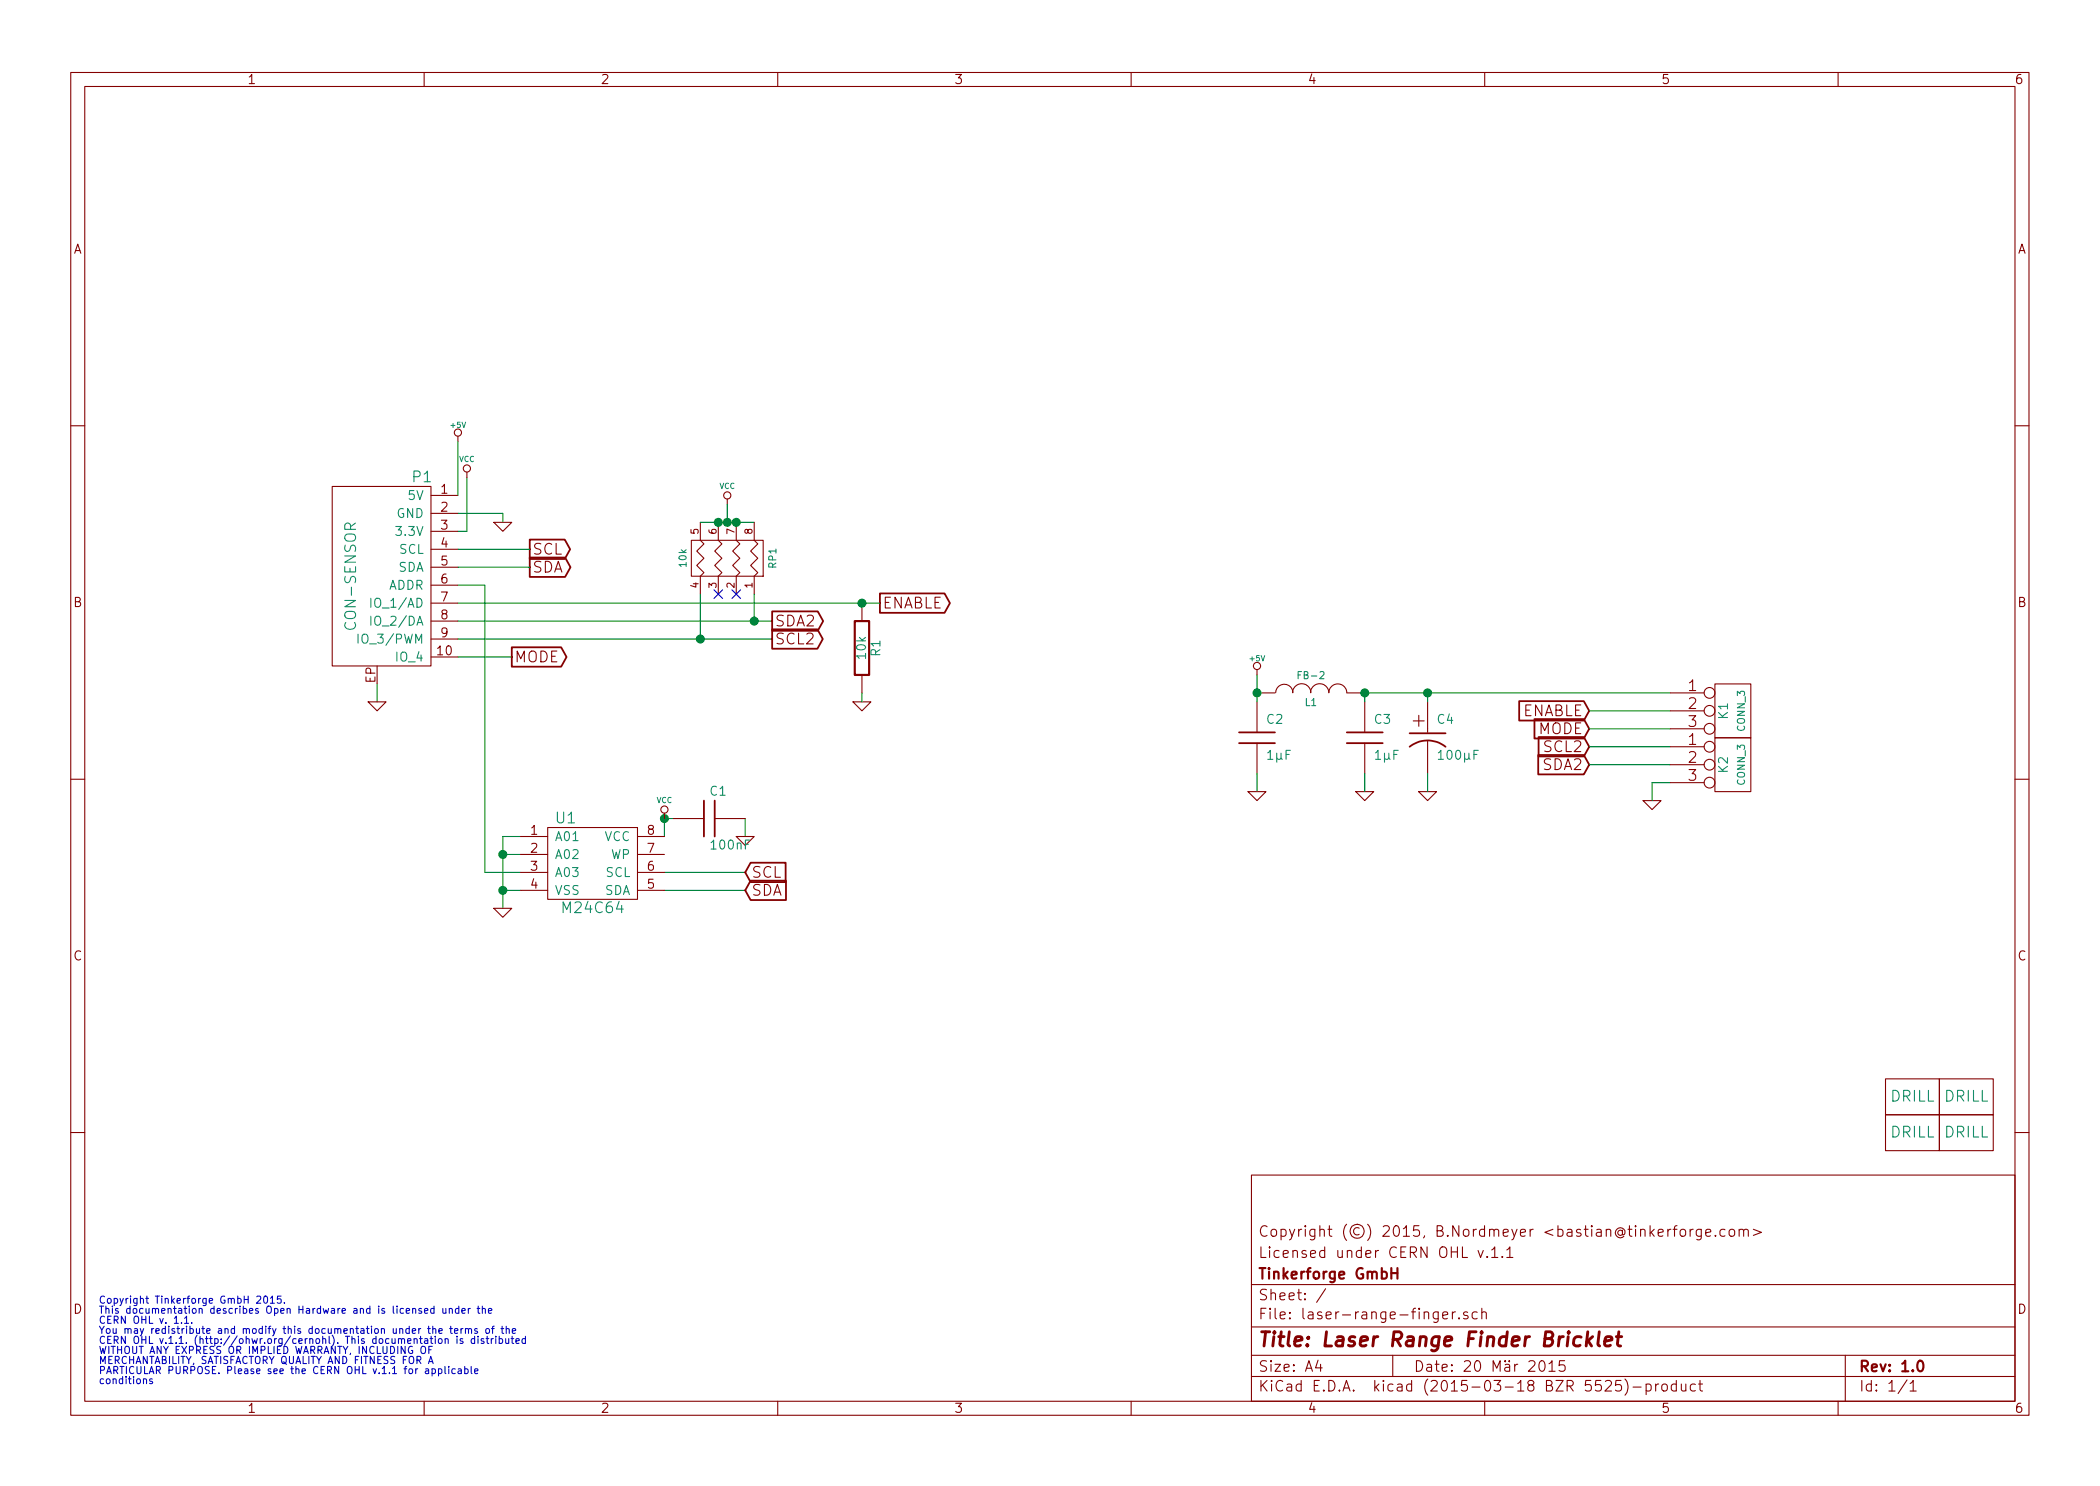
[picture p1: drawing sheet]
EESchema Schematic File Version 2
LIBS:power
LIBS:device
LIBS:transistors
LIBS:conn
LIBS:linear
LIBS:regul
LIBS:74xx
LIBS:cmos4000
LIBS:adc-dac
LIBS:memory
LIBS:xilinx
LIBS:special
LIBS:microcontrollers
LIBS:dsp
LIBS:microchip
LIBS:analog_switches
LIBS:motorola
LIBS:texas
LIBS:intel
LIBS:audio
LIBS:interface
LIBS:digital-audio
LIBS:philips
LIBS:display
LIBS:cypress
LIBS:siliconi
LIBS:opto
LIBS:atmel
LIBS:contrib
LIBS:valves
LIBS:tinkerforge
LIBS:laser-range-finger-cache
EELAYER 25 0
EELAYER END
$Descr A4 11693 8268
encoding utf-8
Sheet 1 1
Title "Laser Range Finder Bricklet"
Date "20 Mär 2015"
Rev "1.0"
Comp "Tinkerforge GmbH"
Comment1 "Licensed under CERN OHL v.1.1"
Comment2 "Copyright (©) 2015, B.Nordmeyer <bastian@tinkerforge.com>"
Comment3 ""
Comment4 ""
$EndDescr
Wire Wire Line
	2800 2850 2550 2850
Wire Wire Line
	2550 3450 4300 3450
Wire Wire Line
	2700 4850 2700 3250
Wire Wire Line
	3750 4550 3700 4550
Wire Wire Line
	3700 4950 4150 4950
Connection ~ 2800 4750
Wire Wire Line
	2900 4650 2800 4650
Wire Wire Line
	2800 4650 2800 5050
Wire Wire Line
	2900 4950 2800 4950
Wire Wire Line
	2100 3900 2100 3800
Wire Wire Line
	2700 4850 2900 4850
Wire Wire Line
	2800 4750 2900 4750
Connection ~ 2800 4950
Wire Wire Line
	3700 4850 4150 4850
Wire Wire Line
	3700 4550 3700 4650
Wire Wire Line
	4150 4650 4150 4550
Connection ~ 3700 4550
Wire Wire Line
	2700 3250 2550 3250
Wire Wire Line
	2550 3550 4300 3550
Wire Wire Line
	2550 2950 2600 2950
Wire Wire Line
	2600 2950 2600 2650
Text Notes 550  7700 0    40   ~ 0
Copyright Tinkerforge GmbH 2015.\nThis documentation describes Open Hardware and is licensed under the\nCERN OHL v. 1.1.\nYou may redistribute and modify this documentation under the terms of the\nCERN OHL v.1.1. (http://ohwr.org/cernohl). This documentation is distributed\nWITHOUT ANY EXPRESS OR IMPLIED WARRANTY, INCLUDING OF\nMERCHANTABILITY, SATISFACTORY QUALITY AND FITNESS FOR A\nPARTICULAR PURPOSE. Please see the CERN OHL v.1.1 for applicable\nconditions\n
Text GLabel 4300 3450 2    60   Output ~ 0
SDA2
Text GLabel 4300 3550 2    60   Output ~ 0
SCL2
Text GLabel 2950 3150 2    60   Output ~ 0
SDA
Text GLabel 2950 3050 2    60   Output ~ 0
SCL
$Comp
L GND #PWR01
U 1 1
P 4150 4650
F 0 "#PWR01" H 4150 4650 30  0001 C CNN
F 1 "GND" H 4150 4580 30  0001 C CNN
F 2 "" H 4150 4650 60  0001 C CNN
F 3 "" H 4150 4650 60  0001 C CNN
	1    4150 4650
	1    0    0    -1  
$EndComp
$Comp
L C C1
U 1 1
P 3950 4550
F 0 "C1" V 3800 4550 50  0000 L CNN
F 1 "100nF" V 4100 4550 50  0000 L CNN
F 2 "kicad-libraries:0603" H 3950 4550 60  0001 C CNN
F 3 "" H 3950 4550 60  0001 C CNN
	1    3950 4550
	0    1    1    0   
$EndComp
$Comp
L DRILL U3
U 1 1
P 10650 6300
F 0 "U3" H 10700 6350 60  0001 C CNN
F 1 "DRILL" H 10650 6300 60  0000 C CNN
F 2 "tinkerforge:DRILL_NP" H 10650 6300 60  0001 C CNN
F 3 "" H 10650 6300 60  0001 C CNN
	1    10650 6300
	1    0    0    -1  
$EndComp
$Comp
L DRILL U2
U 1 1
P 10650 6100
F 0 "U2" H 10700 6150 60  0001 C CNN
F 1 "DRILL" H 10650 6100 60  0000 C CNN
F 2 "tinkerforge:DRILL_NP" H 10650 6100 60  0001 C CNN
F 3 "" H 10650 6100 60  0001 C CNN
	1    10650 6100
	1    0    0    -1  
$EndComp
$Comp
L DRILL U5
U 1 1
P 10950 6300
F 0 "U5" H 11000 6350 60  0001 C CNN
F 1 "DRILL" H 10950 6300 60  0000 C CNN
F 2 "tinkerforge:DRILL_NP" H 10950 6300 60  0001 C CNN
F 3 "" H 10950 6300 60  0001 C CNN
	1    10950 6300
	1    0    0    -1  
$EndComp
$Comp
L DRILL U4
U 1 1
P 10950 6100
F 0 "U4" H 11000 6150 60  0001 C CNN
F 1 "DRILL" H 10950 6100 60  0000 C CNN
F 2 "tinkerforge:DRILL_NP" H 10950 6100 60  0001 C CNN
F 3 "" H 10950 6100 60  0001 C CNN
	1    10950 6100
	1    0    0    -1  
$EndComp
$Comp
L C C2
U 1 1
P 7000 4100
F 0 "C2" H 7050 4200 50  0000 L CNN
F 1 "1µF" H 7050 4000 50  0000 L CNN
F 2 "kicad-libraries:0603" H 7000 4100 60  0001 C CNN
F 3 "" H 7000 4100 60  0001 C CNN
	1    7000 4100
	1    0    0    -1  
$EndComp
Text GLabel 4150 4950 2    60   Input ~ 0
SDA
Text GLabel 4150 4850 2    60   Input ~ 0
SCL
$Comp
L VCC #PWR02
U 1 1
P 3700 4550
F 0 "#PWR02" H 3700 4650 30  0001 C CNN
F 1 "VCC" H 3700 4650 30  0000 C CNN
F 2 "" H 3700 4550 60  0001 C CNN
F 3 "" H 3700 4550 60  0001 C CNN
	1    3700 4550
	1    0    0    -1  
$EndComp
$Comp
L GND #PWR03
U 1 1
P 2800 5050
F 0 "#PWR03" H 2800 5050 30  0001 C CNN
F 1 "GND" H 2800 4980 30  0001 C CNN
F 2 "" H 2800 5050 60  0001 C CNN
F 3 "" H 2800 5050 60  0001 C CNN
	1    2800 5050
	1    0    0    -1  
$EndComp
$Comp
L CAT24C U1
U 1 1
P 3300 5050
F 0 "U1" H 3150 5550 60  0000 C CNN
F 1 "M24C64" H 3300 5050 60  0000 C CNN
F 2 "kicad-libraries:SOIC8" H 3300 5050 60  0001 C CNN
F 3 "" H 3300 5050 60  0001 C CNN
	1    3300 5050
	1    0    0    -1  
$EndComp
$Comp
L VCC #PWR04
U 1 1
P 2600 2650
F 0 "#PWR04" H 2600 2750 30  0001 C CNN
F 1 "VCC" H 2600 2750 30  0000 C CNN
F 2 "" H 2600 2650 60  0001 C CNN
F 3 "" H 2600 2650 60  0001 C CNN
	1    2600 2650
	1    0    0    -1  
$EndComp
$Comp
L GND #PWR05
U 1 1
P 2800 2900
F 0 "#PWR05" H 2800 2900 30  0001 C CNN
F 1 "GND" H 2800 2830 30  0001 C CNN
F 2 "" H 2800 2900 60  0001 C CNN
F 3 "" H 2800 2900 60  0001 C CNN
	1    2800 2900
	1    0    0    -1  
$EndComp
$Comp
L GND #PWR06
U 1 1
P 2100 3900
F 0 "#PWR06" H 2100 3900 30  0001 C CNN
F 1 "GND" H 2100 3830 30  0001 C CNN
F 2 "" H 2100 3900 60  0001 C CNN
F 3 "" H 2100 3900 60  0001 C CNN
	1    2100 3900
	1    0    0    -1  
$EndComp
$Comp
L CON-SENSOR P1
U 1 1
P 2100 3200
F 0 "P1" H 1850 3750 60  0000 C CNN
F 1 "CON-SENSOR" V 2250 3200 60  0000 C CNN
F 2 "kicad-libraries:CON-SENSOR" H 2100 3200 60  0001 C CNN
F 3 "" H 2100 3200 60  0001 C CNN
	1    2100 3200
	-1   0    0    -1  
$EndComp
$Comp
L GND #PWR07
U 1 1
P 7000 4400
F 0 "#PWR07" H 7000 4400 30  0001 C CNN
F 1 "GND" H 7000 4330 30  0001 C CNN
F 2 "" H 7000 4400 60  0001 C CNN
F 3 "" H 7000 4400 60  0001 C CNN
	1    7000 4400
	1    0    0    -1  
$EndComp
$Comp
L C C3
U 1 1
P 7600 4100
F 0 "C3" H 7650 4200 50  0000 L CNN
F 1 "1µF" H 7650 4000 50  0000 L CNN
F 2 "kicad-libraries:0603" H 7600 4100 60  0001 C CNN
F 3 "" H 7600 4100 60  0001 C CNN
	1    7600 4100
	1    0    0    -1  
$EndComp
$Comp
L GND #PWR08
U 1 1
P 7600 4400
F 0 "#PWR08" H 7600 4400 30  0001 C CNN
F 1 "GND" H 7600 4330 30  0001 C CNN
F 2 "" H 7600 4400 60  0001 C CNN
F 3 "" H 7600 4400 60  0001 C CNN
	1    7600 4400
	1    0    0    -1  
$EndComp
$Comp
L INDUCTOR L1
U 1 1
P 7300 3850
F 0 "L1" V 7250 3850 40  0000 C CNN
F 1 "FB-2" V 7400 3850 40  0000 C CNN
F 2 "kicad-libraries:0603" H 7300 3850 60  0001 C CNN
F 3 "~" H 7300 3850 60  0000 C CNN
	1    7300 3850
	0    -1   -1   0   
$EndComp
Wire Wire Line
	7000 3900 7000 3750
Wire Wire Line
	7000 4400 7000 4300
Wire Wire Line
	7600 4400 7600 4300
Wire Wire Line
	7600 3900 7600 3850
Connection ~ 7000 3850
$Comp
L +5V #PWR09
U 1 1
P 2550 2450
F 0 "#PWR09" H 2550 2540 20  0001 C CNN
F 1 "+5V" H 2550 2540 30  0000 C CNN
F 2 "" H 2550 2450 60  0000 C CNN
F 3 "" H 2550 2450 60  0000 C CNN
	1    2550 2450
	1    0    0    -1  
$EndComp
Wire Wire Line
	2550 2750 2550 2450
$Comp
L +5V #PWR010
U 1 1
P 7000 3750
F 0 "#PWR010" H 7000 3840 20  0001 C CNN
F 1 "+5V" H 7000 3840 30  0000 C CNN
F 2 "" H 7000 3750 60  0000 C CNN
F 3 "" H 7000 3750 60  0000 C CNN
	1    7000 3750
	1    0    0    -1  
$EndComp
$Comp
L CP1 C4
U 1 1
P 7950 4100
F 0 "C4" H 8000 4200 50  0000 L CNN
F 1 "100µF" H 8000 4000 50  0000 L CNN
F 2 "kicad-libraries:3528-21" H 7950 4100 60  0001 C CNN
F 3 "~" H 7950 4100 60  0000 C CNN
	1    7950 4100
	1    0    0    -1  
$EndComp
$Comp
L GND #PWR011
U 1 1
P 7950 4400
F 0 "#PWR011" H 7950 4400 30  0001 C CNN
F 1 "GND" H 7950 4330 30  0001 C CNN
F 2 "" H 7950 4400 60  0001 C CNN
F 3 "" H 7950 4400 60  0001 C CNN
	1    7950 4400
	1    0    0    -1  
$EndComp
Wire Wire Line
	7950 3850 7950 3900
Wire Wire Line
	7950 4400 7950 4300
Connection ~ 7600 3850
Connection ~ 7950 3850
Wire Wire Line
	2800 2900 2800 2850
Wire Wire Line
	2550 3050 2950 3050
Wire Wire Line
	2950 3150 2550 3150
Wire Wire Line
	7600 3850 9300 3850
Text GLabel 8850 4150 0    60   Input ~ 0
SCL2
Text GLabel 8850 4250 0    60   Input ~ 0
SDA2
$Comp
L GND #PWR012
U 1 1
P 9200 4450
F 0 "#PWR012" H 9200 4450 30  0001 C CNN
F 1 "GND" H 9200 4380 30  0001 C CNN
F 2 "" H 9200 4450 60  0001 C CNN
F 3 "" H 9200 4450 60  0001 C CNN
	1    9200 4450
	1    0    0    -1  
$EndComp
Wire Wire Line
	9300 4350 9200 4350
Wire Wire Line
	9200 4350 9200 4450
Text GLabel 8850 3950 0    60   Input ~ 0
ENABLE
Text GLabel 4900 3350 2    60   Output ~ 0
ENABLE
Wire Wire Line
	2550 3350 4900 3350
$Comp
L R R1
U 1 1
P 4800 3600
F 0 "R1" V 4880 3600 50  0000 C CNN
F 1 "10k" V 4800 3600 50  0000 C CNN
F 2 "kicad-libraries:0603" H 4800 3600 60  0001 C CNN
F 3 "" H 4800 3600 60  0000 C CNN
	1    4800 3600
	1    0    0    -1  
$EndComp
$Comp
L GND #PWR013
U 1 1
P 4800 3900
F 0 "#PWR013" H 4800 3900 30  0001 C CNN
F 1 "GND" H 4800 3830 30  0001 C CNN
F 2 "" H 4800 3900 60  0001 C CNN
F 3 "" H 4800 3900 60  0001 C CNN
	1    4800 3900
	1    0    0    -1  
$EndComp
Connection ~ 4800 3350
Wire Wire Line
	4800 3900 4800 3850
Wire Wire Line
	8850 3950 9300 3950
Text GLabel 8850 4050 0    60   Input ~ 0
MODE
Wire Wire Line
	8850 4050 9300 4050
Wire Wire Line
	9300 4150 8850 4150
Wire Wire Line
	8850 4250 9300 4250
Text GLabel 2850 3650 2    60   Output ~ 0
MODE
Wire Wire Line
	2550 3650 2850 3650
$Comp
L R_PACK4 RP1
U 1 1
P 3850 3100
F 0 "RP1" H 3850 3550 40  0000 C CNN
F 1 "10k" H 3850 3050 40  0000 C CNN
F 2 "kicad-libraries:0603X4" H 3850 3100 60  0001 C CNN
F 3 "" H 3850 3100 60  0000 C CNN
	1    3850 3100
	0    1    -1   0   
$EndComp
NoConn ~ 4000 3300
NoConn ~ 4100 3300
$Comp
L VCC #PWR014
U 1 1
P 4050 2800
F 0 "#PWR014" H 4050 2900 30  0001 C CNN
F 1 "VCC" H 4050 2900 30  0000 C CNN
F 2 "" H 4050 2800 60  0001 C CNN
F 3 "" H 4050 2800 60  0001 C CNN
	1    4050 2800
	1    0    0    -1  
$EndComp
Wire Wire Line
	3900 2900 4200 2900
Wire Wire Line
	4050 2800 4050 2900
Connection ~ 4050 2900
Connection ~ 4000 2900
Connection ~ 4100 2900
Wire Wire Line
	3900 3300 3900 3550
Connection ~ 3900 3550
Wire Wire Line
	4200 3300 4200 3450
Connection ~ 4200 3450
$Comp
L CONN_3 K2
U 1 1
P 9650 4250
F 0 "K2" V 9600 4250 50  0000 C CNN
F 1 "CONN_3" V 9700 4250 40  0000 C CNN
F 2 "kicad-libraries:9175-003" H 9650 4250 60  0001 C CNN
F 3 "" H 9650 4250 60  0000 C CNN
	1    9650 4250
	1    0    0    -1  
$EndComp
$Comp
L CONN_3 K1
U 1 1
P 9650 3950
F 0 "K1" V 9600 3950 50  0000 C CNN
F 1 "CONN_3" V 9700 3950 40  0000 C CNN
F 2 "kicad-libraries:9175-003" H 9650 3950 60  0001 C CNN
F 3 "" H 9650 3950 60  0000 C CNN
	1    9650 3950
	1    0    0    -1  
$EndComp
$EndSCHEMATC
